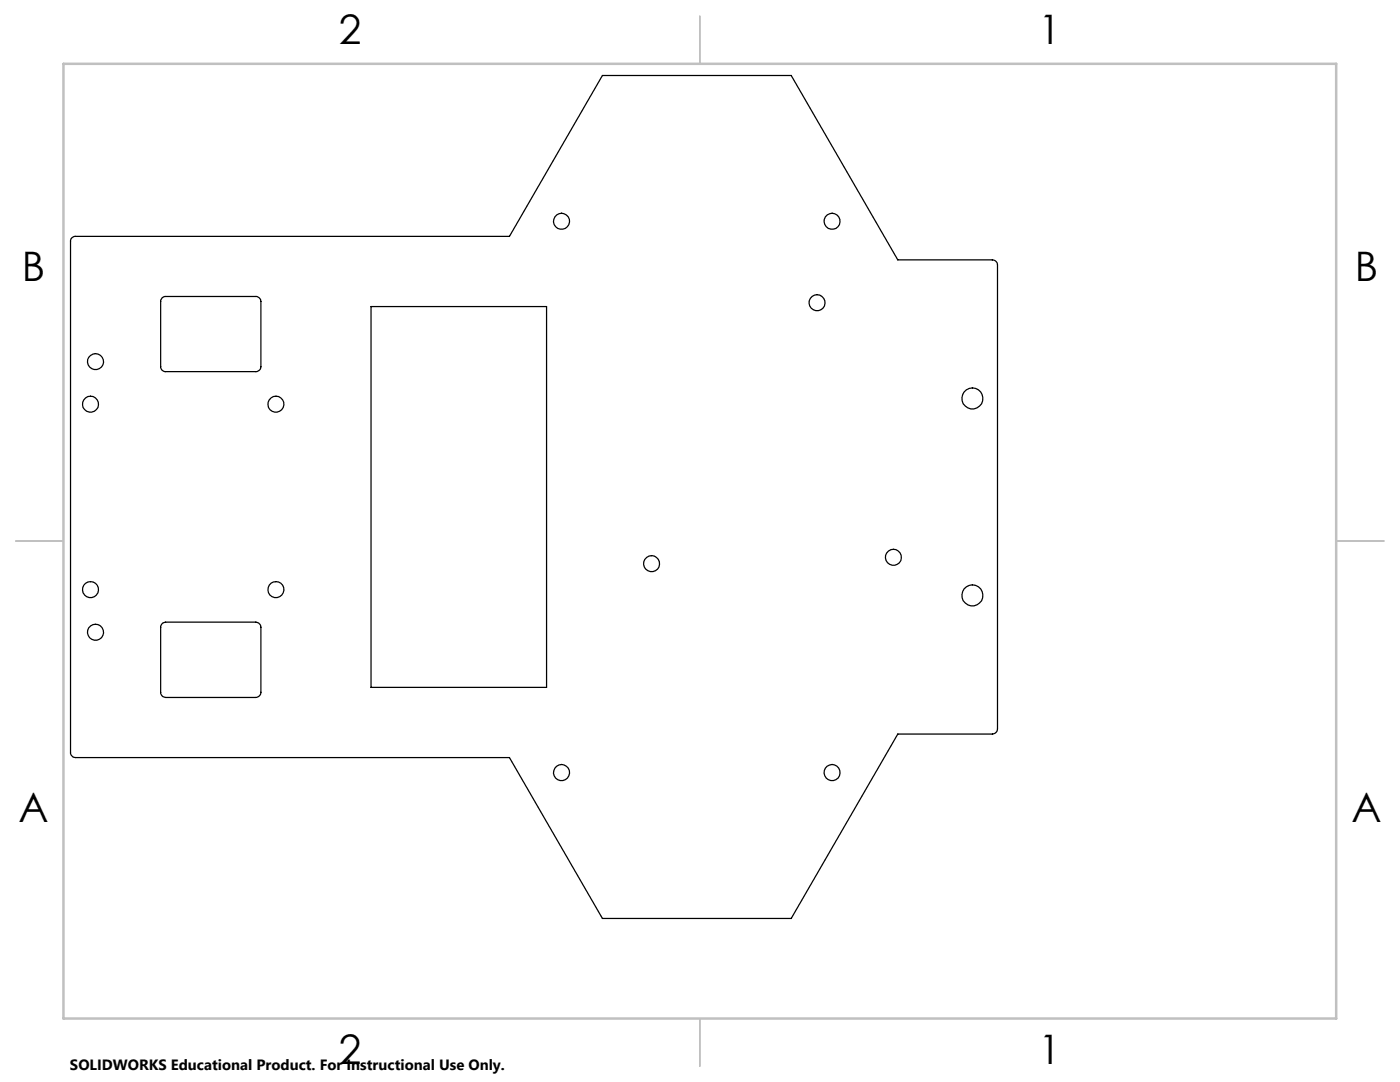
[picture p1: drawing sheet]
<svg xmlns="http://www.w3.org/2000/svg" width="279mm" height="216mm" viewBox="0 0 279 216" stroke-linecap="round" stroke-linejoin="round" font-family="sans-serif">
<g fill="none" stroke="#000" stroke-width=".25">
<path d="M14.4 47.4l.5-.2h86.8l18.5-32.1h37.7l21.3 36.8h18.8a1.02 1.02 0 0 1 1.1 .9v92.7a1.09 1.09 0 0 1-1.1 1h-18.8l-21.3 36.8h-37.7l-18.5-32.1h-86.6a1.02 1.02 0 0 1-1-1.1v-102.1zM32.3 59.4l.6-.2h18.1a1.02 1.02 0 0 1 1.1 .9v13.1a1.02 1.02 0 0 1-1.1 1h-17.9a.96 .96 0 0 1-1-1v-13.2zM74 61.2h35.1v76h-35.1zM32.5 124.3l.6-.2h17.9a1.09 1.09 0 0 1 1.1 1.1v12.9a1.09 1.09 0 0 1-1.1 1.1h-17.9a1.02 1.02 0 0 1-1-1.1v-13.1z"/>
<circle cx="112.1" cy="44.1" r="1.6"/>
<circle cx="166.1" cy="44.1" r="1.6"/>
<circle cx="19.1" cy="72.2" r="1.6"/>
<circle cx="163.1" cy="60.4" r="1.6"/>
<circle cx="194.1" cy="79.5" r="2.12"/>
<circle cx="18.1" cy="80.7" r="1.6"/>
<circle cx="55.1" cy="80.7" r="1.6"/>
<circle cx="18.1" cy="117.7" r="1.6"/>
<circle cx="55" cy="117.7" r="1.6"/>
<circle cx="130.1" cy="112.5" r="1.6"/>
<circle cx="178.3" cy="111.2" r="1.6"/>
<circle cx="194.1" cy="118.8" r="2.12"/>
<circle cx="19.1" cy="126.2" r="1.6"/>
<circle cx="112" cy="154.2" r="1.61"/>
<circle cx="166.1" cy="154.2" r="1.61"/>
</g>
<path d="M139.7 3.2v9.5M3.1 107.9h9.6M266.7 107.9h9.5M139.7 203.2v9.6" fill="none" stroke="#c0c0c0" stroke-width=".25"/>
<path d="M12.7 12.7h254v190.5h-254z" fill="none" stroke="#c0c0c0" stroke-width=".5"/>
<g font-size="8.1">
<text x="67.6" y="8.9">2</text>
<text x="207.3" y="8.9">1</text>
<text x="4.4" y="56.2">B</text>
<text x="270.4" y="56.2">B</text>
<text x="3.7" y="164.1">A</text>
<text x="269.7" y="164.1">A</text>
<text x="67.6" y="212.4">2</text>
<text x="207.3" y="212.4">1</text>
</g>
<text font-size="3" x="14" y="213.5">SOLIDWORKS Educational Product. For Instructional Use Only.</text>
</svg>
